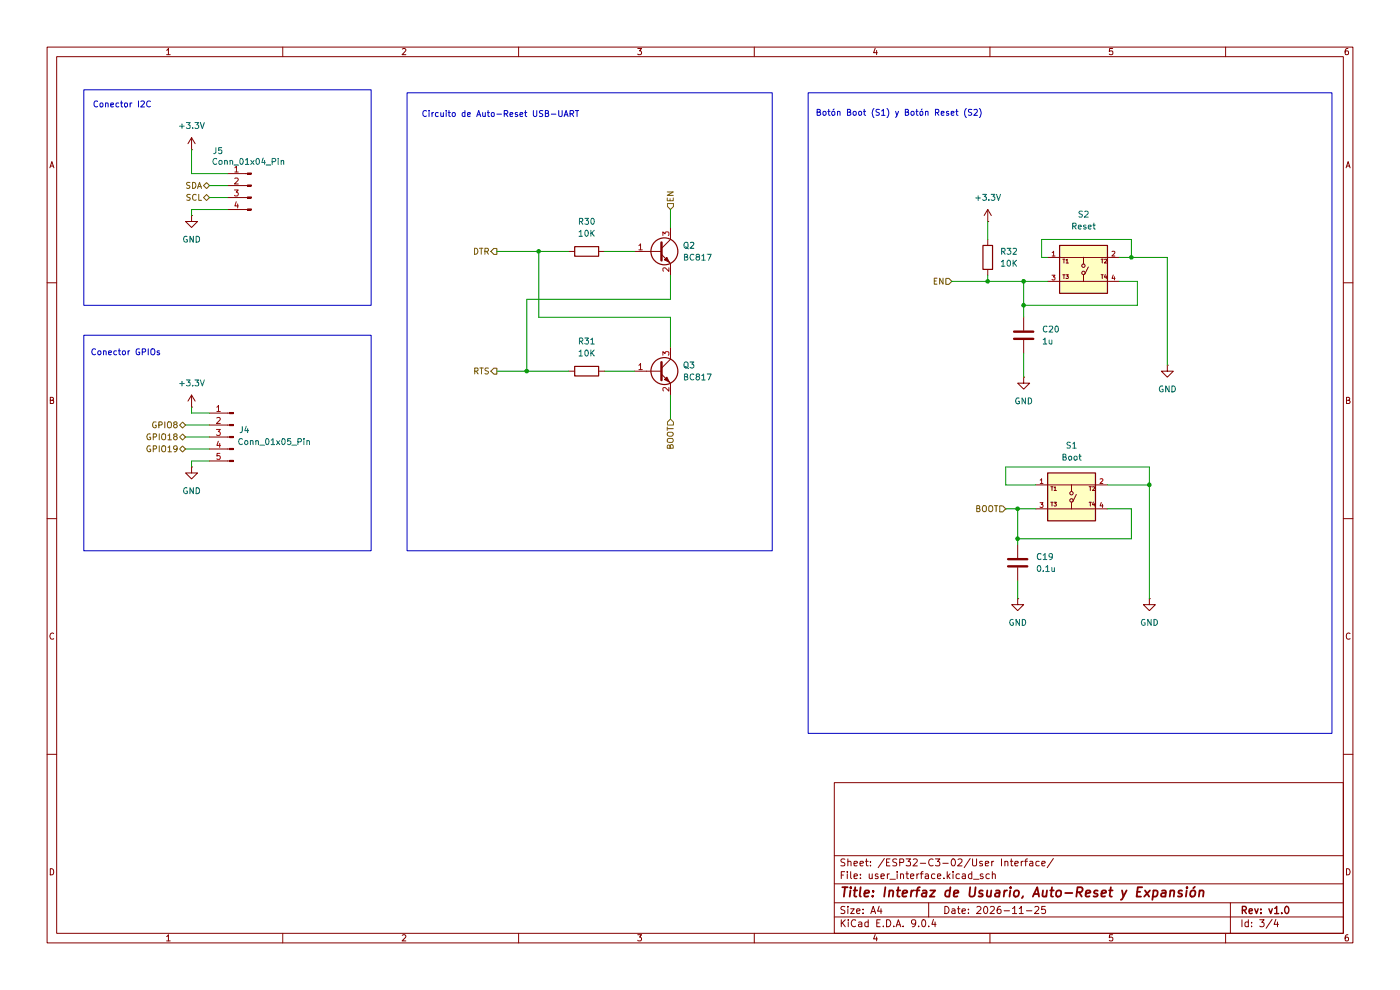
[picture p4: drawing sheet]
(kicad_sch
 (version 20250114)
 (generator "eeschema")
 (generator_version "9.0")
 (paper "A4")
 (title_block
  (title "Interfaz de Usuario, Auto-Reset y Expansión")
  (date "2026-11-25")
  (rev "v1.0"))
 (lib_symbols
  (symbol "Connector:Conn_01x04_Pin"
   (pin_names
    (offset 1.016) (hide yes)) (exclude_from_sim no) (in_bom yes) (on_board yes)
   (property "Reference" "J" (at 0 5.08 0) (effects (font (size 1.27 1.27))))
   (property "Value" "Conn_01x04_Pin" (at 0 -7.62 0) (effects (font (size 1.27 1.27))))
   (property "Footprint" "" (at 0 0 0) (effects (font (size 1.27 1.27)) (hide yes)))
   (property "Datasheet" "~" (at 0 0 0) (effects (font (size 1.27 1.27)) (hide yes)))
   (property "Description" "Generic connector, single row, 01x04, script generated" (at 0 0 0) (effects (font (size 1.27 1.27)) (hide yes)))
   (property "ki_locked" "" (at 0 0 0) (effects (font (size 1.27 1.27))))
   (symbol "Conn_01x04_Pin_1_1"
    (rectangle (start 0.8636 2.667) (end 0 2.413) (stroke (width 0.1524) (type default)) (fill (type outline)))
    (rectangle (start 0.8636 0.127) (end 0 -0.127) (stroke (width 0.1524) (type default)) (fill (type outline)))
    (rectangle (start 0.8636 -2.413) (end 0 -2.667) (stroke (width 0.1524) (type default)) (fill (type outline)))
    (rectangle (start 0.8636 -4.953) (end 0 -5.207) (stroke (width 0.1524) (type default)) (fill (type outline)))
    (polyline (pts (xy 1.27 2.54) (xy 0.8636 2.54)) (stroke (width 0.1524) (type default)) (fill (type none)))
    (polyline (pts (xy 1.27 0) (xy 0.8636 0)) (stroke (width 0.1524) (type default)) (fill (type none)))
    (polyline (pts (xy 1.27 -2.54) (xy 0.8636 -2.54)) (stroke (width 0.1524) (type default)) (fill (type none)))
    (polyline (pts (xy 1.27 -5.08) (xy 0.8636 -5.08)) (stroke (width 0.1524) (type default)) (fill (type none)))
    (pin passive line (at 5.08 2.54 180) (length 3.81) (name "Pin_1" (effects (font (size 1.27 1.27)))) (number "1" (effects (font (size 1.27 1.27)))))
    (pin passive line (at 5.08 0 180) (length 3.81) (name "Pin_2" (effects (font (size 1.27 1.27)))) (number "2" (effects (font (size 1.27 1.27)))))
    (pin passive line (at 5.08 -2.54 180) (length 3.81) (name "Pin_3" (effects (font (size 1.27 1.27)))) (number "3" (effects (font (size 1.27 1.27)))))
    (pin passive line (at 5.08 -5.08 180) (length 3.81) (name "Pin_4" (effects (font (size 1.27 1.27)))) (number "4" (effects (font (size 1.27 1.27))))))
   (embedded_fonts no))
  (symbol "Connector:Conn_01x05_Pin"
   (pin_names
    (offset 1.016) (hide yes)) (exclude_from_sim no) (in_bom yes) (on_board yes)
   (property "Reference" "J" (at 0 7.62 0) (effects (font (size 1.27 1.27))))
   (property "Value" "Conn_01x05_Pin" (at 0 -7.62 0) (effects (font (size 1.27 1.27))))
   (property "Footprint" "" (at 0 0 0) (effects (font (size 1.27 1.27)) (hide yes)))
   (property "Datasheet" "~" (at 0 0 0) (effects (font (size 1.27 1.27)) (hide yes)))
   (property "Description" "Generic connector, single row, 01x05, script generated" (at 0 0 0) (effects (font (size 1.27 1.27)) (hide yes)))
   (property "ki_locked" "" (at 0 0 0) (effects (font (size 1.27 1.27))))
   (symbol "Conn_01x05_Pin_1_1"
    (rectangle (start 0.8636 5.207) (end 0 4.953) (stroke (width 0.1524) (type default)) (fill (type outline)))
    (rectangle (start 0.8636 2.667) (end 0 2.413) (stroke (width 0.1524) (type default)) (fill (type outline)))
    (rectangle (start 0.8636 0.127) (end 0 -0.127) (stroke (width 0.1524) (type default)) (fill (type outline)))
    (rectangle (start 0.8636 -2.413) (end 0 -2.667) (stroke (width 0.1524) (type default)) (fill (type outline)))
    (rectangle (start 0.8636 -4.953) (end 0 -5.207) (stroke (width 0.1524) (type default)) (fill (type outline)))
    (polyline (pts (xy 1.27 5.08) (xy 0.8636 5.08)) (stroke (width 0.1524) (type default)) (fill (type none)))
    (polyline (pts (xy 1.27 2.54) (xy 0.8636 2.54)) (stroke (width 0.1524) (type default)) (fill (type none)))
    (polyline (pts (xy 1.27 0) (xy 0.8636 0)) (stroke (width 0.1524) (type default)) (fill (type none)))
    (polyline (pts (xy 1.27 -2.54) (xy 0.8636 -2.54)) (stroke (width 0.1524) (type default)) (fill (type none)))
    (polyline (pts (xy 1.27 -5.08) (xy 0.8636 -5.08)) (stroke (width 0.1524) (type default)) (fill (type none)))
    (pin passive line (at 5.08 5.08 180) (length 3.81) (name "Pin_1" (effects (font (size 1.27 1.27)))) (number "1" (effects (font (size 1.27 1.27)))))
    (pin passive line (at 5.08 2.54 180) (length 3.81) (name "Pin_2" (effects (font (size 1.27 1.27)))) (number "2" (effects (font (size 1.27 1.27)))))
    (pin passive line (at 5.08 0 180) (length 3.81) (name "Pin_3" (effects (font (size 1.27 1.27)))) (number "3" (effects (font (size 1.27 1.27)))))
    (pin passive line (at 5.08 -2.54 180) (length 3.81) (name "Pin_4" (effects (font (size 1.27 1.27)))) (number "4" (effects (font (size 1.27 1.27)))))
    (pin passive line (at 5.08 -5.08 180) (length 3.81) (name "Pin_5" (effects (font (size 1.27 1.27)))) (number "5" (effects (font (size 1.27 1.27))))))
   (embedded_fonts no))
  (symbol "Device:C"
   (pin_numbers (hide yes))
   (pin_names
    (offset 0.254)) (exclude_from_sim no) (in_bom yes) (on_board yes)
   (property "Reference" "C" (at 0.635 2.54 0) (effects (font (size 1.27 1.27)) (justify left)))
   (property "Value" "C" (at 0.635 -2.54 0) (effects (font (size 1.27 1.27)) (justify left)))
   (property "Footprint" "" (at 0.9652 -3.81 0) (effects (font (size 1.27 1.27)) (hide yes)))
   (property "Datasheet" "~" (at 0 0 0) (effects (font (size 1.27 1.27)) (hide yes)))
   (property "Description" "Unpolarized capacitor" (at 0 0 0) (effects (font (size 1.27 1.27)) (hide yes)))
   (symbol "C_0_1"
    (polyline (pts (xy -2.032 0.762) (xy 2.032 0.762)) (stroke (width 0.508) (type default)) (fill (type none)))
    (polyline (pts (xy -2.032 -0.762) (xy 2.032 -0.762)) (stroke (width 0.508) (type default)) (fill (type none))))
   (symbol "C_1_1"
    (pin passive line (at 0 3.81 270) (length 2.794) (name "~" (effects (font (size 1.27 1.27)))) (number "1" (effects (font (size 1.27 1.27)))))
    (pin passive line (at 0 -3.81 90) (length 2.794) (name "~" (effects (font (size 1.27 1.27)))) (number "2" (effects (font (size 1.27 1.27))))))
   (embedded_fonts no))
  (symbol "Device:R"
   (pin_numbers (hide yes))
   (pin_names
    (offset 0)) (exclude_from_sim no) (in_bom yes) (on_board yes)
   (property "Reference" "R" (at 2.032 0 90) (effects (font (size 1.27 1.27))))
   (property "Value" "R" (at 0 0 90) (effects (font (size 1.27 1.27))))
   (property "Footprint" "" (at -1.778 0 90) (effects (font (size 1.27 1.27)) (hide yes)))
   (property "Datasheet" "~" (at 0 0 0) (effects (font (size 1.27 1.27)) (hide yes)))
   (property "Description" "Resistor" (at 0 0 0) (effects (font (size 1.27 1.27)) (hide yes)))
   (symbol "R_0_1"
    (rectangle (start -1.016 -2.54) (end 1.016 2.54) (stroke (width 0.254) (type default)) (fill (type none))))
   (symbol "R_1_1"
    (pin passive line (at 0 3.81 270) (length 1.27) (name "~" (effects (font (size 1.27 1.27)))) (number "1" (effects (font (size 1.27 1.27)))))
    (pin passive line (at 0 -3.81 90) (length 1.27) (name "~" (effects (font (size 1.27 1.27)))) (number "2" (effects (font (size 1.27 1.27))))))
   (embedded_fonts no))
  (symbol "Transistor_BJT:BC817"
   (pin_names
    (offset 0) (hide yes)) (exclude_from_sim no) (in_bom yes) (on_board yes)
   (property "Reference" "Q" (at 5.08 1.905 0) (effects (font (size 1.27 1.27)) (justify left)))
   (property "Value" "BC817" (at 5.08 0 0) (effects (font (size 1.27 1.27)) (justify left)))
   (property "Footprint" "Package_TO_SOT_SMD:SOT-23" (at 5.08 -1.905 0) (effects (font (size 1.27 1.27)
    (italic yes)) (justify left) (hide yes)))
   (property "Datasheet" "https://www.onsemi.com/pub/Collateral/BC818-D.pdf" (at 0 0 0) (effects (font (size 1.27 1.27)) (justify left) (hide yes)))
   (property "Description" "0.8A Ic, 45V Vce, NPN Transistor, SOT-23" (at 0 0 0) (effects (font (size 1.27 1.27)) (hide yes)))
   (symbol "BC817_0_1"
    (polyline (pts (xy -2.54 0) (xy 0.635 0)) (stroke (width 0) (type default)) (fill (type none)))
    (polyline (pts (xy 0.635 1.905) (xy 0.635 -1.905)) (stroke (width 0.508) (type default)) (fill (type none)))
    (circle (center 1.27 0) (radius 2.8194) (stroke (width 0.254) (type default)) (fill (type none))))
   (symbol "BC817_1_1"
    (polyline (pts (xy 0.635 0.635) (xy 2.54 2.54)) (stroke (width 0) (type default)) (fill (type none)))
    (polyline (pts (xy 0.635 -0.635) (xy 2.54 -2.54)) (stroke (width 0) (type default)) (fill (type none)))
    (polyline (pts (xy 1.27 -1.778) (xy 1.778 -1.27) (xy 2.286 -2.286) (xy 1.27 -1.778)) (stroke (width 0) (type default)) (fill (type outline)))
    (pin input line (at -5.08 0 0) (length 2.54) (name "B" (effects (font (size 1.27 1.27)))) (number "1" (effects (font (size 1.27 1.27)))))
    (pin passive line (at 2.54 5.08 270) (length 2.54) (name "C" (effects (font (size 1.27 1.27)))) (number "3" (effects (font (size 1.27 1.27)))))
    (pin passive line (at 2.54 -5.08 90) (length 2.54) (name "E" (effects (font (size 1.27 1.27)))) (number "2" (effects (font (size 1.27 1.27))))))
   (embedded_fonts no))
  (symbol "USLPT2819DT2TR:USLPT2819DT2TR"
   (pin_names
    (offset 1.016)) (exclude_from_sim no) (in_bom yes) (on_board yes)
   (property "Reference" "S" (at -5.08 5.08 0) (effects (font (size 1.27 1.27)) (justify left bottom)))
   (property "Value" "USLPT2819DT2TR" (at -5.08 -7.62 0) (effects (font (size 1.27 1.27)) (justify left bottom)))
   (property "Footprint" "USLPT2819DT2TR:SW_USLPT2819DT2TR" (at 0 0 0) (effects (font (size 1.27 1.27)) (justify bottom) (hide yes)))
   (property "Datasheet" "" (at 0 0 0) (effects (font (size 1.27 1.27)) (hide yes)))
   (property "Description" "" (at 0 0 0) (effects (font (size 1.27 1.27)) (hide yes)))
   (property "MF" "TE Connectivity" (at 0 0 0) (effects (font (size 1.27 1.27)) (justify bottom) (hide yes)))
   (property "Description_1" "Tactile Switch SPST-NO Top Actuated Surface Mount" (at 0 0 0) (effects (font (size 1.27 1.27)) (justify bottom) (hide yes)))
   (property "Package" "None" (at 0 0 0) (effects (font (size 1.27 1.27)) (justify bottom) (hide yes)))
   (property "Price" "None" (at 0 0 0) (effects (font (size 1.27 1.27)) (justify bottom) (hide yes)))
   (property "Check_prices" "https://www.snapeda.com/parts/USLPT2819DT2TR/TE+Connectivity+ALCOSWITCH+Switches/view-part/?ref=eda" (at 0 0 0) (effects (font (size 1.27 1.27)) (justify bottom) (hide yes)))
   (property "STANDARD" "Manufacturer Recommendations" (at 0 0 0) (effects (font (size 1.27 1.27)) (justify bottom) (hide yes)))
   (property "PARTREV" "P" (at 0 0 0) (effects (font (size 1.27 1.27)) (justify bottom) (hide yes)))
   (property "SnapEDA_Link" "https://www.snapeda.com/parts/USLPT2819DT2TR/TE+Connectivity+ALCOSWITCH+Switches/view-part/?ref=snap" (at 0 0 0) (effects (font (size 1.27 1.27)) (justify bottom) (hide yes)))
   (property "MP" "USLPT2819DT2TR" (at 0 0 0) (effects (font (size 1.27 1.27)) (justify bottom) (hide yes)))
   (property "Availability" "In Stock" (at 0 0 0) (effects (font (size 1.27 1.27)) (justify bottom) (hide yes)))
   (property "MANUFACTURER" "TE CONNECTIVITY" (at 0 0 0) (effects (font (size 1.27 1.27)) (justify bottom) (hide yes)))
   (symbol "USLPT2819DT2TR_0_0"
    (polyline (pts (xy -5.08 2.54) (xy 0 2.54)) (stroke (width 0.1524) (type default)) (fill (type none)))
    (polyline (pts (xy -5.08 -2.54) (xy 0 -2.54)) (stroke (width 0.1524) (type default)) (fill (type none)))
    (rectangle (start -5.08 -5.08) (end 5.08 5.08) (stroke (width 0.254) (type default)) (fill (type background)))
    (polyline (pts (xy 0 2.54) (xy 5.08 2.54)) (stroke (width 0.1524) (type default)) (fill (type none)))
    (polyline (pts (xy 0 1.143) (xy 0 2.54)) (stroke (width 0.1524) (type default)) (fill (type none)))
    (circle (center 0 0.762) (radius 0.3592) (stroke (width 0.1524) (type default)) (fill (type none)))
    (circle (center 0 -0.762) (radius 0.3592) (stroke (width 0.1524) (type default)) (fill (type none)))
    (polyline (pts (xy 0 -2.54) (xy 0 -1.143)) (stroke (width 0.1524) (type default)) (fill (type none)))
    (polyline (pts (xy 0 -2.54) (xy 5.08 -2.54)) (stroke (width 0.1524) (type default)) (fill (type none)))
    (polyline (pts (xy 0.254 -1.016) (xy 1.016 0.508)) (stroke (width 0.1524) (type default)) (fill (type none)))
    (text "T1" (at -4.572 1.27 0) (effects (font (size 0.8128 0.8128)) (justify left bottom)))
    (text "T3" (at -4.572 -2.032 0) (effects (font (size 0.8128 0.8128)) (justify left bottom)))
    (text "T2" (at 3.556 1.27 0) (effects (font (size 0.8128 0.8128)) (justify left bottom)))
    (text "T4" (at 3.556 -2.032 0) (effects (font (size 0.8128 0.8128)) (justify left bottom)))
    (pin passive line (at -7.62 2.54 0) (length 2.54) (name "~" (effects (font (size 1.016 1.016)))) (number "1" (effects (font (size 1.016 1.016)))))
    (pin passive line (at -7.62 -2.54 0) (length 2.54) (name "~" (effects (font (size 1.016 1.016)))) (number "3" (effects (font (size 1.016 1.016)))))
    (pin passive line (at 7.62 2.54 180) (length 2.54) (name "~" (effects (font (size 1.016 1.016)))) (number "2" (effects (font (size 1.016 1.016)))))
    (pin passive line (at 7.62 -2.54 180) (length 2.54) (name "~" (effects (font (size 1.016 1.016)))) (number "4" (effects (font (size 1.016 1.016))))))
   (embedded_fonts no))
  (symbol "power:+3.3V"
   (power)
   (pin_numbers (hide yes))
   (pin_names
    (offset 0) (hide yes)) (exclude_from_sim no) (in_bom yes) (on_board yes)
   (property "Reference" "#PWR" (at 0 -3.81 0) (effects (font (size 1.27 1.27)) (hide yes)))
   (property "Value" "+3.3V" (at 0 3.556 0) (effects (font (size 1.27 1.27))))
   (property "Footprint" "" (at 0 0 0) (effects (font (size 1.27 1.27)) (hide yes)))
   (property "Datasheet" "" (at 0 0 0) (effects (font (size 1.27 1.27)) (hide yes)))
   (property "Description" "Power symbol creates a global label with name \"+3.3V\"" (at 0 0 0) (effects (font (size 1.27 1.27)) (hide yes)))
   (symbol "+3.3V_0_1"
    (polyline (pts (xy -0.762 1.27) (xy 0 2.54)) (stroke (width 0) (type default)) (fill (type none)))
    (polyline (pts (xy 0 2.54) (xy 0.762 1.27)) (stroke (width 0) (type default)) (fill (type none)))
    (polyline (pts (xy 0 0) (xy 0 2.54)) (stroke (width 0) (type default)) (fill (type none))))
   (symbol "+3.3V_1_1"
    (pin power_in line (at 0 0 90) (length 0) (name "~" (effects (font (size 1.27 1.27)))) (number "1" (effects (font (size 1.27 1.27))))))
   (embedded_fonts no))
  (symbol "power:GND"
   (power)
   (pin_numbers (hide yes))
   (pin_names
    (offset 0) (hide yes)) (exclude_from_sim no) (in_bom yes) (on_board yes)
   (property "Reference" "#PWR" (at 0 -6.35 0) (effects (font (size 1.27 1.27)) (hide yes)))
   (property "Value" "GND" (at 0 -3.81 0) (effects (font (size 1.27 1.27))))
   (property "Footprint" "" (at 0 0 0) (effects (font (size 1.27 1.27)) (hide yes)))
   (property "Datasheet" "" (at 0 0 0) (effects (font (size 1.27 1.27)) (hide yes)))
   (property "Description" "Power symbol creates a global label with name \"GND\" , ground" (at 0 0 0) (effects (font (size 1.27 1.27)) (hide yes)))
   (symbol "GND_0_1"
    (polyline (pts (xy 0 0) (xy 0 -1.27) (xy 1.27 -1.27) (xy 0 -2.54) (xy -1.27 -1.27) (xy 0 -1.27)) (stroke (width 0) (type default)) (fill (type none))))
   (symbol "GND_1_1"
    (pin power_in line (at 0 0 270) (length 0) (name "~" (effects (font (size 1.27 1.27)))) (number "1" (effects (font (size 1.27 1.27))))))
   (embedded_fonts no)))
 (rectangle
  (start 86.36 19.685)
  (end 163.83 116.84)
  (stroke (width 0) (type default))
  (fill (type none)))
 (rectangle
  (start 17.78 71.12)
  (end 78.74 116.84)
  (stroke (width 0) (type default))
  (fill (type none)))
 (rectangle
  (start 17.78 19.05)
  (end 78.74 64.77)
  (stroke (width 0) (type default))
  (fill (type none)))
 (rectangle
  (start 171.45 19.685)
  (end 282.575 155.575)
  (stroke (width 0) (type default))
  (fill (type none)))
 (text "Botón Boot (S1) y Botón Reset (S2)"
  (exclude_from_sim no)
  (at 190.754 24.13 0)
  (effects (font (size 1.27 1.27))))
 (text "Conector I2C"
  (exclude_from_sim no)
  (at 25.908 22.352 0)
  (effects (font (size 1.27 1.27))))
 (text "Circuito de Auto-Reset USB-UART"
  (exclude_from_sim no)
  (at 106.172 24.384 0)
  (effects (font (size 1.27 1.27))))
 (text "Conector GPIOs"
  (exclude_from_sim no)
  (at 26.67 74.93 0)
  (effects (font (size 1.27 1.27))))
 (junction
  (at 217.17 64.77)
  (diameter 0)
  (color 0 0 0 0))
 (junction
  (at 240.03 54.61)
  (diameter 0)
  (color 0 0 0 0))
 (junction
  (at 217.17 59.69)
  (diameter 0)
  (color 0 0 0 0))
 (junction
  (at 243.84 102.87)
  (diameter 0)
  (color 0 0 0 0))
 (junction
  (at 209.55 59.69)
  (diameter 0)
  (color 0 0 0 0))
 (junction
  (at 215.9 114.3)
  (diameter 0)
  (color 0 0 0 0))
 (junction
  (at 111.76 78.74)
  (diameter 0)
  (color 0 0 0 0))
 (junction
  (at 215.9 107.95)
  (diameter 0)
  (color 0 0 0 0))
 (junction
  (at 114.3 53.34)
  (diameter 0)
  (color 0 0 0 0))
 (wire
  (pts (xy 247.65 77.47) (xy 247.65 54.61))
  (stroke (width 0) (type default)))
 (wire
  (pts (xy 217.17 59.69) (xy 209.55 59.69))
  (stroke (width 0) (type default)))
 (wire
  (pts (xy 241.3 64.77) (xy 217.17 64.77))
  (stroke (width 0) (type default)))
 (wire
  (pts (xy 247.65 54.61) (xy 240.03 54.61))
  (stroke (width 0) (type default)))
 (wire
  (pts (xy 114.3 53.34) (xy 114.3 67.31))
  (stroke (width 0) (type default)))
 (wire
  (pts (xy 201.93 59.69) (xy 209.55 59.69))
  (stroke (width 0) (type default)))
 (wire
  (pts (xy 217.17 59.69) (xy 217.17 64.77))
  (stroke (width 0) (type default)))
 (wire
  (pts (xy 40.64 87.63) (xy 40.64 86.36))
  (stroke (width 0) (type default)))
 (wire
  (pts (xy 48.26 36.83) (xy 40.64 36.83))
  (stroke (width 0) (type default)))
 (wire
  (pts (xy 237.49 59.69) (xy 241.3 59.69))
  (stroke (width 0) (type default)))
 (wire
  (pts (xy 243.84 102.87) (xy 234.95 102.87))
  (stroke (width 0) (type default)))
 (wire
  (pts (xy 105.41 78.74) (xy 111.76 78.74))
  (stroke (width 0) (type default)))
 (wire
  (pts (xy 40.64 97.79) (xy 40.64 99.06))
  (stroke (width 0) (type default)))
 (wire
  (pts (xy 142.24 63.5) (xy 111.76 63.5))
  (stroke (width 0) (type default)))
 (wire
  (pts (xy 39.37 95.25) (xy 44.45 95.25))
  (stroke (width 0) (type default)))
 (wire
  (pts (xy 142.24 44.45) (xy 142.24 48.26))
  (stroke (width 0) (type default)))
 (wire
  (pts (xy 209.55 59.69) (xy 209.55 58.42))
  (stroke (width 0) (type default)))
 (wire
  (pts (xy 128.27 53.34) (xy 134.62 53.34))
  (stroke (width 0) (type default)))
 (wire
  (pts (xy 240.03 54.61) (xy 237.49 54.61))
  (stroke (width 0) (type default)))
 (wire
  (pts (xy 215.9 123.19) (xy 215.9 127))
  (stroke (width 0) (type default)))
 (wire
  (pts (xy 44.45 41.91) (xy 48.26 41.91))
  (stroke (width 0) (type default)))
 (wire
  (pts (xy 44.45 39.37) (xy 48.26 39.37))
  (stroke (width 0) (type default)))
 (wire
  (pts (xy 243.84 127) (xy 243.84 102.87))
  (stroke (width 0) (type default)))
 (wire
  (pts (xy 219.71 102.87) (xy 213.36 102.87))
  (stroke (width 0) (type default)))
 (wire
  (pts (xy 44.45 87.63) (xy 40.64 87.63))
  (stroke (width 0) (type default)))
 (wire
  (pts (xy 105.41 53.34) (xy 114.3 53.34))
  (stroke (width 0) (type default)))
 (wire
  (pts (xy 39.37 92.71) (xy 44.45 92.71))
  (stroke (width 0) (type default)))
 (wire
  (pts (xy 213.36 102.87) (xy 213.36 99.06))
  (stroke (width 0) (type default)))
 (wire
  (pts (xy 222.25 54.61) (xy 220.98 54.61))
  (stroke (width 0) (type default)))
 (wire
  (pts (xy 220.98 50.8) (xy 240.03 50.8))
  (stroke (width 0) (type default)))
 (wire
  (pts (xy 215.9 107.95) (xy 219.71 107.95))
  (stroke (width 0) (type default)))
 (wire
  (pts (xy 40.64 44.45) (xy 40.64 45.72))
  (stroke (width 0) (type default)))
 (wire
  (pts (xy 213.36 107.95) (xy 215.9 107.95))
  (stroke (width 0) (type default)))
 (wire
  (pts (xy 217.17 74.93) (xy 217.17 80.01))
  (stroke (width 0) (type default)))
 (wire
  (pts (xy 40.64 36.83) (xy 40.64 31.75))
  (stroke (width 0) (type default)))
 (wire
  (pts (xy 142.24 73.66) (xy 142.24 67.31))
  (stroke (width 0) (type default)))
 (wire
  (pts (xy 217.17 64.77) (xy 217.17 67.31))
  (stroke (width 0) (type default)))
 (wire
  (pts (xy 128.27 78.74) (xy 134.62 78.74))
  (stroke (width 0) (type default)))
 (wire
  (pts (xy 240.03 114.3) (xy 215.9 114.3))
  (stroke (width 0) (type default)))
 (wire
  (pts (xy 142.24 67.31) (xy 114.3 67.31))
  (stroke (width 0) (type default)))
 (wire
  (pts (xy 240.03 107.95) (xy 240.03 114.3))
  (stroke (width 0) (type default)))
 (wire
  (pts (xy 44.45 97.79) (xy 40.64 97.79))
  (stroke (width 0) (type default)))
 (wire
  (pts (xy 209.55 46.99) (xy 209.55 50.8))
  (stroke (width 0) (type default)))
 (wire
  (pts (xy 111.76 78.74) (xy 120.65 78.74))
  (stroke (width 0) (type default)))
 (wire
  (pts (xy 39.37 90.17) (xy 44.45 90.17))
  (stroke (width 0) (type default)))
 (wire
  (pts (xy 234.95 107.95) (xy 240.03 107.95))
  (stroke (width 0) (type default)))
 (wire
  (pts (xy 215.9 107.95) (xy 215.9 114.3))
  (stroke (width 0) (type default)))
 (wire
  (pts (xy 241.3 59.69) (xy 241.3 64.77))
  (stroke (width 0) (type default)))
 (wire
  (pts (xy 215.9 114.3) (xy 215.9 115.57))
  (stroke (width 0) (type default)))
 (wire
  (pts (xy 243.84 99.06) (xy 243.84 102.87))
  (stroke (width 0) (type default)))
 (wire
  (pts (xy 48.26 44.45) (xy 40.64 44.45))
  (stroke (width 0) (type default)))
 (wire
  (pts (xy 220.98 54.61) (xy 220.98 50.8))
  (stroke (width 0) (type default)))
 (wire
  (pts (xy 142.24 83.82) (xy 142.24 88.9))
  (stroke (width 0) (type default)))
 (wire
  (pts (xy 222.25 59.69) (xy 217.17 59.69))
  (stroke (width 0) (type default)))
 (wire
  (pts (xy 114.3 53.34) (xy 120.65 53.34))
  (stroke (width 0) (type default)))
 (wire
  (pts (xy 142.24 58.42) (xy 142.24 63.5))
  (stroke (width 0) (type default)))
 (wire
  (pts (xy 213.36 99.06) (xy 243.84 99.06))
  (stroke (width 0) (type default)))
 (wire
  (pts (xy 240.03 50.8) (xy 240.03 54.61))
  (stroke (width 0) (type default)))
 (wire
  (pts (xy 111.76 63.5) (xy 111.76 78.74))
  (stroke (width 0) (type default)))
 (hierarchical_label "SCL"
  (shape bidirectional)
  (at 44.45 41.91 180)
  (effects (font (size 1.27 1.27)) (justify right)))
 (hierarchical_label "GPIO18"
  (shape bidirectional)
  (at 39.37 92.71 180)
  (effects (font (size 1.27 1.27)) (justify right)))
 (hierarchical_label "EN"
  (shape input)
  (at 142.24 44.45 90)
  (effects (font (size 1.27 1.27)) (justify left)))
 (hierarchical_label "DTR"
  (shape output)
  (at 105.41 53.34 180)
  (effects (font (size 1.27 1.27)) (justify right)))
 (hierarchical_label "BOOT"
  (shape input)
  (at 213.36 107.95 180)
  (effects (font (size 1.27 1.27)) (justify right)))
 (hierarchical_label "GPIO19"
  (shape bidirectional)
  (at 39.37 95.25 180)
  (effects (font (size 1.27 1.27)) (justify right)))
 (hierarchical_label "SDA"
  (shape bidirectional)
  (at 44.45 39.37 180)
  (effects (font (size 1.27 1.27)) (justify right)))
 (hierarchical_label "EN"
  (shape input)
  (at 201.93 59.69 180)
  (effects (font (size 1.27 1.27)) (justify right)))
 (hierarchical_label "RTS"
  (shape output)
  (at 105.41 78.74 180)
  (effects (font (size 1.27 1.27)) (justify right)))
 (hierarchical_label "GPIO8"
  (shape bidirectional)
  (at 39.37 90.17 180)
  (effects (font (size 1.27 1.27)) (justify right)))
 (hierarchical_label "BOOT"
  (shape input)
  (at 142.24 88.9 270)
  (effects (font (size 1.27 1.27)) (justify right)))
 (symbol
  (lib_id "Device:R")
  (at 124.46 78.74 90)
  (unit 1)
  (exclude_from_sim no)
  (in_bom yes)
  (on_board yes)
  (dnp no)
  (fields_autoplaced yes)
  (property "Reference" "R31" (at 124.46 72.39 90) (effects (font (size 1.27 1.27))))
  (property "Value" "10K" (at 124.46 74.93 90) (effects (font (size 1.27 1.27))))
  (property "Footprint" "Resistor_SMD:R_0805_2012Metric" (at 124.46 80.518 90) (effects (font (size 1.27 1.27)) (hide yes)))
  (property "Datasheet" "~" (at 124.46 78.74 0) (effects (font (size 1.27 1.27)) (hide yes)))
  (property "Description" "Resistor" (at 124.46 78.74 0) (effects (font (size 1.27 1.27)) (hide yes)))
  (pin "2")
  (pin "1"))
 (symbol
  (lib_id "power:+3.3V")
  (at 40.64 31.75 0)
  (unit 1)
  (exclude_from_sim no)
  (in_bom yes)
  (on_board yes)
  (dnp no)
  (fields_autoplaced yes)
  (property "Reference" "#PWR050" (at 40.64 35.56 0) (effects (font (size 1.27 1.27)) (hide yes)))
  (property "Value" "+3.3V" (at 40.64 26.67 0) (effects (font (size 1.27 1.27))))
  (property "Footprint" "" (at 40.64 31.75 0) (effects (font (size 1.27 1.27)) (hide yes)))
  (property "Datasheet" "" (at 40.64 31.75 0) (effects (font (size 1.27 1.27)) (hide yes)))
  (property "Description" "Power symbol creates a global label with name \"+3.3V\"" (at 40.64 31.75 0) (effects (font (size 1.27 1.27)) (hide yes)))
  (pin "1"))
 (symbol
  (lib_id "power:GND")
  (at 40.64 99.06 0)
  (unit 1)
  (exclude_from_sim no)
  (in_bom yes)
  (on_board yes)
  (dnp no)
  (fields_autoplaced yes)
  (property "Reference" "#PWR053" (at 40.64 105.41 0) (effects (font (size 1.27 1.27)) (hide yes)))
  (property "Value" "GND" (at 40.64 104.14 0) (effects (font (size 1.27 1.27))))
  (property "Footprint" "" (at 40.64 99.06 0) (effects (font (size 1.27 1.27)) (hide yes)))
  (property "Datasheet" "" (at 40.64 99.06 0) (effects (font (size 1.27 1.27)) (hide yes)))
  (property "Description" "Power symbol creates a global label with name \"GND\" , ground" (at 40.64 99.06 0) (effects (font (size 1.27 1.27)) (hide yes)))
  (pin "1"))
 (symbol
  (lib_id "USLPT2819DT2TR:USLPT2819DT2TR")
  (at 229.87 57.15 0)
  (unit 1)
  (exclude_from_sim no)
  (in_bom yes)
  (on_board yes)
  (dnp no)
  (property "Reference" "S2" (at 229.87 45.466 0) (effects (font (size 1.27 1.27))))
  (property "Value" "Reset" (at 229.87 48.006 0) (effects (font (size 1.27 1.27))))
  (property "Footprint" "ESP32 IoT Project Libraries:SW_USLPT2819DT2TR" (at 229.87 57.15 0) (effects (font (size 1.27 1.27)) (justify bottom) (hide yes)))
  (property "Datasheet" "" (at 229.87 57.15 0) (effects (font (size 1.27 1.27)) (hide yes)))
  (property "Description" "" (at 229.87 57.15 0) (effects (font (size 1.27 1.27)) (hide yes)))
  (property "MF" "TE Connectivity" (at 229.87 57.15 0) (effects (font (size 1.27 1.27)) (justify bottom) (hide yes)))
  (property "Description_1" "Tactile Switch SPST-NO Top Actuated Surface Mount" (at 229.87 57.15 0) (effects (font (size 1.27 1.27)) (justify bottom) (hide yes)))
  (property "Package" "None" (at 229.87 57.15 0) (effects (font (size 1.27 1.27)) (justify bottom) (hide yes)))
  (property "Price" "None" (at 229.87 57.15 0) (effects (font (size 1.27 1.27)) (justify bottom) (hide yes)))
  (property "Check_prices" "https://www.snapeda.com/parts/USLPT2819DT2TR/TE+Connectivity+ALCOSWITCH+Switches/view-part/?ref=eda" (at 229.87 57.15 0) (effects (font (size 1.27 1.27)) (justify bottom) (hide yes)))
  (property "STANDARD" "Manufacturer Recommendations" (at 229.87 57.15 0) (effects (font (size 1.27 1.27)) (justify bottom) (hide yes)))
  (property "PARTREV" "P" (at 229.87 57.15 0) (effects (font (size 1.27 1.27)) (justify bottom) (hide yes)))
  (property "SnapEDA_Link" "https://www.snapeda.com/parts/USLPT2819DT2TR/TE+Connectivity+ALCOSWITCH+Switches/view-part/?ref=snap" (at 229.87 57.15 0) (effects (font (size 1.27 1.27)) (justify bottom) (hide yes)))
  (property "MP" "USLPT2819DT2TR" (at 229.87 57.15 0) (effects (font (size 1.27 1.27)) (justify bottom) (hide yes)))
  (property "Availability" "In Stock" (at 229.87 57.15 0) (effects (font (size 1.27 1.27)) (justify bottom) (hide yes)))
  (property "MANUFACTURER" "TE CONNECTIVITY" (at 229.87 57.15 0) (effects (font (size 1.27 1.27)) (justify bottom) (hide yes)))
  (pin "3")
  (pin "1")
  (pin "2")
  (pin "4"))
 (symbol
  (lib_id "power:GND")
  (at 217.17 80.01 0)
  (unit 1)
  (exclude_from_sim no)
  (in_bom yes)
  (on_board yes)
  (dnp no)
  (fields_autoplaced yes)
  (property "Reference" "#PWR057" (at 217.17 86.36 0) (effects (font (size 1.27 1.27)) (hide yes)))
  (property "Value" "GND" (at 217.17 85.09 0) (effects (font (size 1.27 1.27))))
  (property "Footprint" "" (at 217.17 80.01 0) (effects (font (size 1.27 1.27)) (hide yes)))
  (property "Datasheet" "" (at 217.17 80.01 0) (effects (font (size 1.27 1.27)) (hide yes)))
  (property "Description" "Power symbol creates a global label with name \"GND\" , ground" (at 217.17 80.01 0) (effects (font (size 1.27 1.27)) (hide yes)))
  (pin "1"))
 (symbol
  (lib_id "power:GND")
  (at 215.9 127 0)
  (unit 1)
  (exclude_from_sim no)
  (in_bom yes)
  (on_board yes)
  (dnp no)
  (fields_autoplaced yes)
  (property "Reference" "#PWR054" (at 215.9 133.35 0) (effects (font (size 1.27 1.27)) (hide yes)))
  (property "Value" "GND" (at 215.9 132.08 0) (effects (font (size 1.27 1.27))))
  (property "Footprint" "" (at 215.9 127 0) (effects (font (size 1.27 1.27)) (hide yes)))
  (property "Datasheet" "" (at 215.9 127 0) (effects (font (size 1.27 1.27)) (hide yes)))
  (property "Description" "Power symbol creates a global label with name \"GND\" , ground" (at 215.9 127 0) (effects (font (size 1.27 1.27)) (hide yes)))
  (pin "1"))
 (symbol
  (lib_id "Device:R")
  (at 124.46 53.34 90)
  (unit 1)
  (exclude_from_sim no)
  (in_bom yes)
  (on_board yes)
  (dnp no)
  (fields_autoplaced yes)
  (property "Reference" "R30" (at 124.46 46.99 90) (effects (font (size 1.27 1.27))))
  (property "Value" "10K" (at 124.46 49.53 90) (effects (font (size 1.27 1.27))))
  (property "Footprint" "Resistor_SMD:R_0805_2012Metric" (at 124.46 55.118 90) (effects (font (size 1.27 1.27)) (hide yes)))
  (property "Datasheet" "~" (at 124.46 53.34 0) (effects (font (size 1.27 1.27)) (hide yes)))
  (property "Description" "Resistor" (at 124.46 53.34 0) (effects (font (size 1.27 1.27)) (hide yes)))
  (pin "2")
  (pin "1"))
 (symbol
  (lib_id "power:GND")
  (at 40.64 45.72 0)
  (unit 1)
  (exclude_from_sim no)
  (in_bom yes)
  (on_board yes)
  (dnp no)
  (fields_autoplaced yes)
  (property "Reference" "#PWR051" (at 40.64 52.07 0) (effects (font (size 1.27 1.27)) (hide yes)))
  (property "Value" "GND" (at 40.64 50.8 0) (effects (font (size 1.27 1.27))))
  (property "Footprint" "" (at 40.64 45.72 0) (effects (font (size 1.27 1.27)) (hide yes)))
  (property "Datasheet" "" (at 40.64 45.72 0) (effects (font (size 1.27 1.27)) (hide yes)))
  (property "Description" "Power symbol creates a global label with name \"GND\" , ground" (at 40.64 45.72 0) (effects (font (size 1.27 1.27)) (hide yes)))
  (pin "1"))
 (symbol
  (lib_id "Connector:Conn_01x04_Pin")
  (at 53.34 39.37 0)
  (mirror y)
  (unit 1)
  (exclude_from_sim no)
  (in_bom yes)
  (on_board yes)
  (dnp no)
  (property "Reference" "J5" (at 46.228 32.004 0) (effects (font (size 1.27 1.27))))
  (property "Value" "Conn_01x04_Pin" (at 52.705 34.29 0) (effects (font (size 1.27 1.27))))
  (property "Footprint" "Connector_PinHeader_2.54mm:PinHeader_1x04_P2.54mm_Vertical" (at 53.34 39.37 0) (effects (font (size 1.27 1.27)) (hide yes)))
  (property "Datasheet" "~" (at 53.34 39.37 0) (effects (font (size 1.27 1.27)) (hide yes)))
  (property "Description" "Generic connector, single row, 01x04, script generated" (at 53.34 39.37 0) (effects (font (size 1.27 1.27)) (hide yes)))
  (pin "2")
  (pin "1")
  (pin "3")
  (pin "4"))
 (symbol
  (lib_id "Device:R")
  (at 209.55 54.61 180)
  (unit 1)
  (exclude_from_sim no)
  (in_bom yes)
  (on_board yes)
  (dnp no)
  (fields_autoplaced yes)
  (property "Reference" "R32" (at 212.09 53.3399 0) (effects (font (size 1.27 1.27)) (justify right)))
  (property "Value" "10K" (at 212.09 55.8799 0) (effects (font (size 1.27 1.27)) (justify right)))
  (property "Footprint" "Resistor_SMD:R_0805_2012Metric" (at 211.328 54.61 90) (effects (font (size 1.27 1.27)) (hide yes)))
  (property "Datasheet" "~" (at 209.55 54.61 0) (effects (font (size 1.27 1.27)) (hide yes)))
  (property "Description" "Resistor" (at 209.55 54.61 0) (effects (font (size 1.27 1.27)) (hide yes)))
  (pin "2")
  (pin "1"))
 (symbol
  (lib_id "Device:C")
  (at 217.17 71.12 0)
  (unit 1)
  (exclude_from_sim no)
  (in_bom yes)
  (on_board yes)
  (dnp no)
  (fields_autoplaced yes)
  (property "Reference" "C20" (at 220.98 69.8499 0) (effects (font (size 1.27 1.27)) (justify left)))
  (property "Value" "1u" (at 220.98 72.3899 0) (effects (font (size 1.27 1.27)) (justify left)))
  (property "Footprint" "Capacitor_SMD:C_0805_2012Metric" (at 218.1352 74.93 0) (effects (font (size 1.27 1.27)) (hide yes)))
  (property "Datasheet" "~" (at 217.17 71.12 0) (effects (font (size 1.27 1.27)) (hide yes)))
  (property "Description" "Unpolarized capacitor" (at 217.17 71.12 0) (effects (font (size 1.27 1.27)) (hide yes)))
  (pin "1")
  (pin "2"))
 (symbol
  (lib_id "USLPT2819DT2TR:USLPT2819DT2TR")
  (at 227.33 105.41 0)
  (unit 1)
  (exclude_from_sim no)
  (in_bom yes)
  (on_board yes)
  (dnp no)
  (property "Reference" "S1" (at 227.33 94.488 0) (effects (font (size 1.27 1.27))))
  (property "Value" "Boot" (at 227.33 97.028 0) (effects (font (size 1.27 1.27))))
  (property "Footprint" "ESP32 IoT Project Libraries:SW_USLPT2819DT2TR" (at 227.33 105.41 0) (effects (font (size 1.27 1.27)) (justify bottom) (hide yes)))
  (property "Datasheet" "" (at 227.33 105.41 0) (effects (font (size 1.27 1.27)) (hide yes)))
  (property "Description" "" (at 227.33 105.41 0) (effects (font (size 1.27 1.27)) (hide yes)))
  (property "MF" "TE Connectivity" (at 227.33 105.41 0) (effects (font (size 1.27 1.27)) (justify bottom) (hide yes)))
  (property "Description_1" "Tactile Switch SPST-NO Top Actuated Surface Mount" (at 227.33 105.41 0) (effects (font (size 1.27 1.27)) (justify bottom) (hide yes)))
  (property "Package" "None" (at 227.33 105.41 0) (effects (font (size 1.27 1.27)) (justify bottom) (hide yes)))
  (property "Price" "None" (at 227.33 105.41 0) (effects (font (size 1.27 1.27)) (justify bottom) (hide yes)))
  (property "Check_prices" "https://www.snapeda.com/parts/USLPT2819DT2TR/TE+Connectivity+ALCOSWITCH+Switches/view-part/?ref=eda" (at 227.33 105.41 0) (effects (font (size 1.27 1.27)) (justify bottom) (hide yes)))
  (property "STANDARD" "Manufacturer Recommendations" (at 227.33 105.41 0) (effects (font (size 1.27 1.27)) (justify bottom) (hide yes)))
  (property "PARTREV" "P" (at 227.33 105.41 0) (effects (font (size 1.27 1.27)) (justify bottom) (hide yes)))
  (property "SnapEDA_Link" "https://www.snapeda.com/parts/USLPT2819DT2TR/TE+Connectivity+ALCOSWITCH+Switches/view-part/?ref=snap" (at 227.33 105.41 0) (effects (font (size 1.27 1.27)) (justify bottom) (hide yes)))
  (property "MP" "USLPT2819DT2TR" (at 227.33 105.41 0) (effects (font (size 1.27 1.27)) (justify bottom) (hide yes)))
  (property "Availability" "In Stock" (at 227.33 105.41 0) (effects (font (size 1.27 1.27)) (justify bottom) (hide yes)))
  (property "MANUFACTURER" "TE CONNECTIVITY" (at 227.33 105.41 0) (effects (font (size 1.27 1.27)) (justify bottom) (hide yes)))
  (pin "3")
  (pin "1")
  (pin "2")
  (pin "4"))
 (symbol
  (lib_id "power:+3.3V")
  (at 209.55 46.99 0)
  (unit 1)
  (exclude_from_sim no)
  (in_bom yes)
  (on_board yes)
  (dnp no)
  (fields_autoplaced yes)
  (property "Reference" "#PWR056" (at 209.55 50.8 0) (effects (font (size 1.27 1.27)) (hide yes)))
  (property "Value" "+3.3V" (at 209.55 41.91 0) (effects (font (size 1.27 1.27))))
  (property "Footprint" "" (at 209.55 46.99 0) (effects (font (size 1.27 1.27)) (hide yes)))
  (property "Datasheet" "" (at 209.55 46.99 0) (effects (font (size 1.27 1.27)) (hide yes)))
  (property "Description" "Power symbol creates a global label with name \"+3.3V\"" (at 209.55 46.99 0) (effects (font (size 1.27 1.27)) (hide yes)))
  (pin "1"))
 (symbol
  (lib_id "power:+3.3V")
  (at 40.64 86.36 0)
  (unit 1)
  (exclude_from_sim no)
  (in_bom yes)
  (on_board yes)
  (dnp no)
  (fields_autoplaced yes)
  (property "Reference" "#PWR052" (at 40.64 90.17 0) (effects (font (size 1.27 1.27)) (hide yes)))
  (property "Value" "+3.3V" (at 40.64 81.28 0) (effects (font (size 1.27 1.27))))
  (property "Footprint" "" (at 40.64 86.36 0) (effects (font (size 1.27 1.27)) (hide yes)))
  (property "Datasheet" "" (at 40.64 86.36 0) (effects (font (size 1.27 1.27)) (hide yes)))
  (property "Description" "Power symbol creates a global label with name \"+3.3V\"" (at 40.64 86.36 0) (effects (font (size 1.27 1.27)) (hide yes)))
  (pin "1"))
 (symbol
  (lib_id "Transistor_BJT:BC817")
  (at 139.7 53.34 0)
  (unit 1)
  (exclude_from_sim no)
  (in_bom yes)
  (on_board yes)
  (dnp no)
  (fields_autoplaced yes)
  (property "Reference" "Q2" (at 144.78 52.0699 0) (effects (font (size 1.27 1.27)) (justify left)))
  (property "Value" "BC817" (at 144.78 54.6099 0) (effects (font (size 1.27 1.27)) (justify left)))
  (property "Footprint" "Package_TO_SOT_SMD:SOT-23" (at 144.78 55.245 0) (effects (font (size 1.27 1.27)
    (italic yes)) (justify left) (hide yes)))
  (property "Datasheet" "https://www.onsemi.com/pub/Collateral/BC818-D.pdf" (at 139.7 53.34 0) (effects (font (size 1.27 1.27)) (justify left) (hide yes)))
  (property "Description" "0.8A Ic, 45V Vce, NPN Transistor, SOT-23" (at 139.7 53.34 0) (effects (font (size 1.27 1.27)) (hide yes)))
  (pin "1")
  (pin "2")
  (pin "3"))
 (symbol
  (lib_id "power:GND")
  (at 247.65 77.47 0)
  (unit 1)
  (exclude_from_sim no)
  (in_bom yes)
  (on_board yes)
  (dnp no)
  (fields_autoplaced yes)
  (property "Reference" "#PWR058" (at 247.65 83.82 0) (effects (font (size 1.27 1.27)) (hide yes)))
  (property "Value" "GND" (at 247.65 82.55 0) (effects (font (size 1.27 1.27))))
  (property "Footprint" "" (at 247.65 77.47 0) (effects (font (size 1.27 1.27)) (hide yes)))
  (property "Datasheet" "" (at 247.65 77.47 0) (effects (font (size 1.27 1.27)) (hide yes)))
  (property "Description" "Power symbol creates a global label with name \"GND\" , ground" (at 247.65 77.47 0) (effects (font (size 1.27 1.27)) (hide yes)))
  (pin "1"))
 (symbol
  (lib_id "Device:C")
  (at 215.9 119.38 0)
  (unit 1)
  (exclude_from_sim no)
  (in_bom yes)
  (on_board yes)
  (dnp no)
  (fields_autoplaced yes)
  (property "Reference" "C19" (at 219.71 118.1099 0) (effects (font (size 1.27 1.27)) (justify left)))
  (property "Value" "0.1u" (at 219.71 120.6499 0) (effects (font (size 1.27 1.27)) (justify left)))
  (property "Footprint" "Capacitor_SMD:C_0805_2012Metric" (at 216.8652 123.19 0) (effects (font (size 1.27 1.27)) (hide yes)))
  (property "Datasheet" "~" (at 215.9 119.38 0) (effects (font (size 1.27 1.27)) (hide yes)))
  (property "Description" "Unpolarized capacitor" (at 215.9 119.38 0) (effects (font (size 1.27 1.27)) (hide yes)))
  (pin "1")
  (pin "2"))
 (symbol
  (lib_id "Transistor_BJT:BC817")
  (at 139.7 78.74 0)
  (unit 1)
  (exclude_from_sim no)
  (in_bom yes)
  (on_board yes)
  (dnp no)
  (fields_autoplaced yes)
  (property "Reference" "Q3" (at 144.78 77.4699 0) (effects (font (size 1.27 1.27)) (justify left)))
  (property "Value" "BC817" (at 144.78 80.0099 0) (effects (font (size 1.27 1.27)) (justify left)))
  (property "Footprint" "Package_TO_SOT_SMD:SOT-23" (at 144.78 80.645 0) (effects (font (size 1.27 1.27)
    (italic yes)) (justify left) (hide yes)))
  (property "Datasheet" "https://www.onsemi.com/pub/Collateral/BC818-D.pdf" (at 139.7 78.74 0) (effects (font (size 1.27 1.27)) (justify left) (hide yes)))
  (property "Description" "0.8A Ic, 45V Vce, NPN Transistor, SOT-23" (at 139.7 78.74 0) (effects (font (size 1.27 1.27)) (hide yes)))
  (pin "1")
  (pin "2")
  (pin "3"))
 (symbol
  (lib_id "power:GND")
  (at 243.84 127 0)
  (unit 1)
  (exclude_from_sim no)
  (in_bom yes)
  (on_board yes)
  (dnp no)
  (fields_autoplaced yes)
  (property "Reference" "#PWR055" (at 243.84 133.35 0) (effects (font (size 1.27 1.27)) (hide yes)))
  (property "Value" "GND" (at 243.84 132.08 0) (effects (font (size 1.27 1.27))))
  (property "Footprint" "" (at 243.84 127 0) (effects (font (size 1.27 1.27)) (hide yes)))
  (property "Datasheet" "" (at 243.84 127 0) (effects (font (size 1.27 1.27)) (hide yes)))
  (property "Description" "Power symbol creates a global label with name \"GND\" , ground" (at 243.84 127 0) (effects (font (size 1.27 1.27)) (hide yes)))
  (pin "1"))
 (symbol
  (lib_id "Connector:Conn_01x05_Pin")
  (at 49.53 92.71 0)
  (mirror y)
  (unit 1)
  (exclude_from_sim no)
  (in_bom yes)
  (on_board yes)
  (dnp no)
  (property "Reference" "J4" (at 51.816 91.186 0) (effects (font (size 1.27 1.27))))
  (property "Value" "Conn_01x05_Pin" (at 58.166 93.726 0) (effects (font (size 1.27 1.27))))
  (property "Footprint" "Connector_PinHeader_2.54mm:PinHeader_1x05_P2.54mm_Vertical" (at 49.53 92.71 0) (effects (font (size 1.27 1.27)) (hide yes)))
  (property "Datasheet" "~" (at 49.53 92.71 0) (effects (font (size 1.27 1.27)) (hide yes)))
  (property "Description" "Generic connector, single row, 01x05, script generated" (at 49.53 92.71 0) (effects (font (size 1.27 1.27)) (hide yes)))
  (pin "4")
  (pin "5")
  (pin "3")
  (pin "1")
  (pin "2")))
